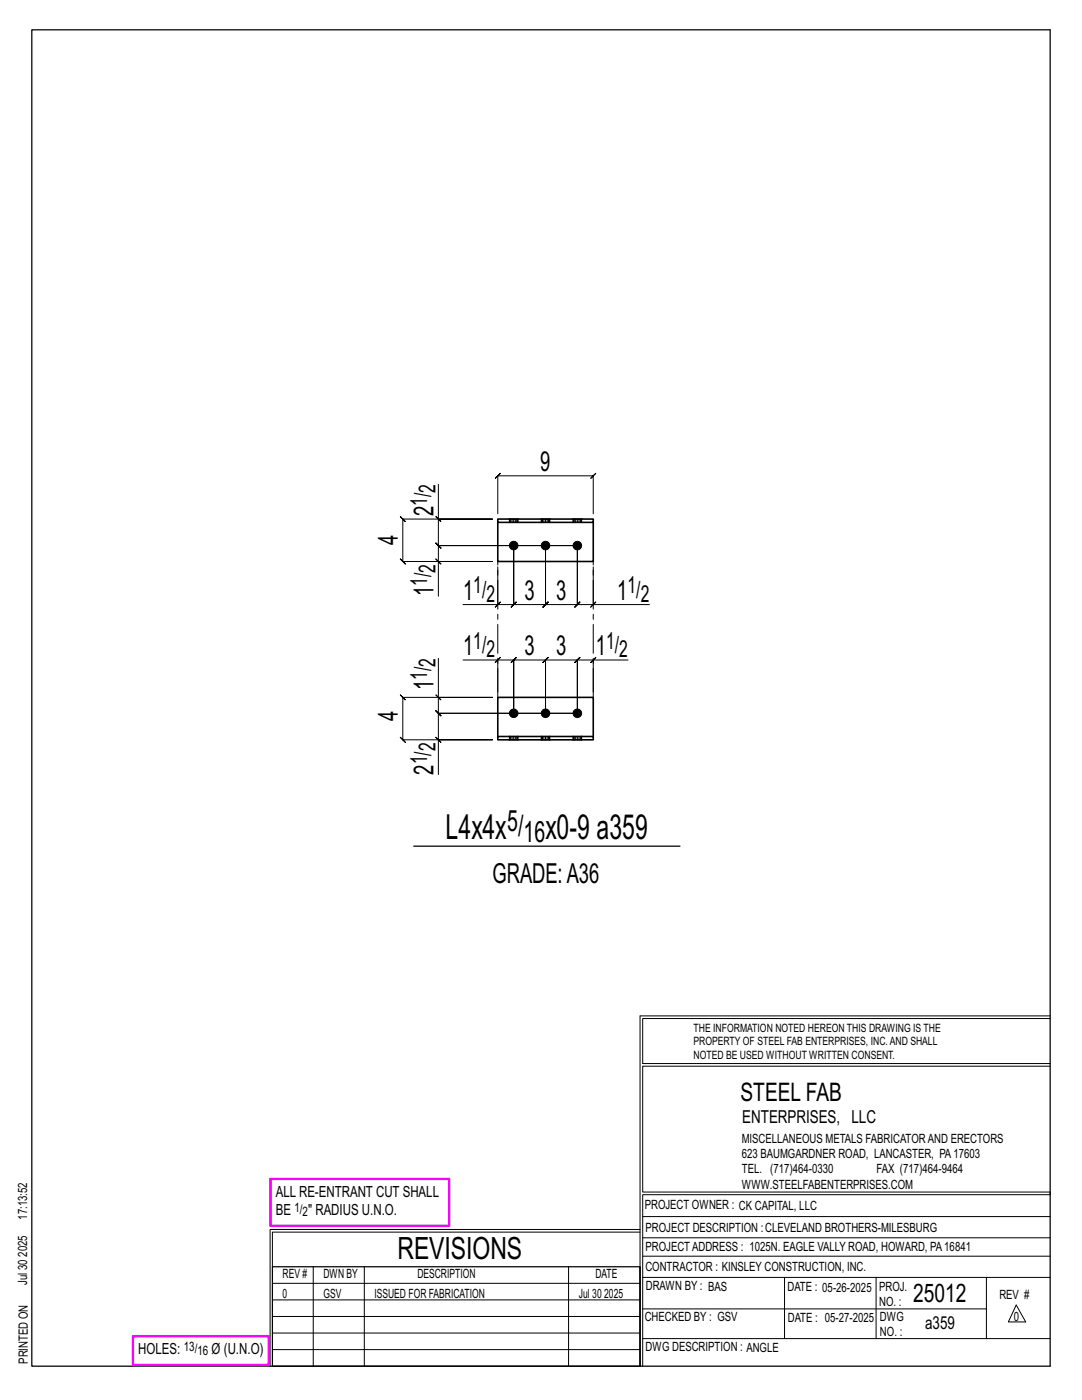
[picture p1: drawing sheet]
<svg xmlns="http://www.w3.org/2000/svg" width="216mm" height="279mm" viewBox="0 0 216 279" stroke-linecap="round" stroke-linejoin="round" font-family="sans-serif">
<g fill="none" stroke="#000" stroke-width=".2">
<path d="M87.5 96.7v6.9h10.8h-17.9l-.5-.5 1 1-.5-.5v8.5l-.5-.5 1 1-.5-.5h17.9h-10.8v6.9M87 111.6l1 1zM87 103.1l1 1zM87.5 103.6v5.3l-.5-.5 1 1-.5-.5h27.7M99.3 102.5v-7.5l-.5 .5 1-1-.5 .5h19.1l-.5 .5 1-1-.5 .5v7.5M99.3 113.1v7.6h-6.9M115.2 108.9v11.8l.5-.5-1 1 .5-.5h-6.3l.5-.5-1 1 .5-.5v-11.8v11.8l.5-.5-1 1 .5-.5h-6.4l.5-.5-1 1 .5-.5v-11.8v11.8l.5-.5-1 1 .5-.5h-3.2M115.2 108.9v11.8l-.5 .5 1-1-.5 .5h3.2M115.2 108.9h-27.7l-.5-.5 1 1-.5-.5v3.2M118.4 113.1v7.6h11.2M87 138.7l1 1zM87.5 131.4v7.8h10.8h-17.9l-.5-.5 1 1-.5-.5v8.4l-.5-.5 1 1-.5-.5h17.9h-10.8v7"/>
<path d="M87.5 139.2v3.2l-.5-.5 1 1-.5-.5h27.7M92.4 131.7h6.9v6.4M98.8 132.2l1-1zM99.3 120.7l.5-.5-1 1zM99.3 131.7h3.2l-.5 .5 1-1-.5 .5v10.7v-10.7l-.5 .5 1-1-.5 .5h6.4l-.5 .5 1-1-.5 .5v10.7v-10.7l-.5 .5 1-1-.5 .5h6.3l-.5 .5 1-1-.5 .5v10.7M118.4 131.7l.5-.5-1 1zM118.4 120.7l.5-.5-1 1zM118.4 131.7h-3.2l.5-.5-1 1 .5-.5v10.7M125.3 131.7h-6.9v6.4M87 147.1l1 1zM115.2 142.4h-27.7l-.5-.5 1 1-.5-.5v5.2M127.7 202.7v70"/>
<path d="M127.7 202.7h81.8M209.5 203.3h-81.3v9h81.3M209.5 212.8h-81.3v25.1h81.3v.5h-81.3v34.3M54.4 259.4h73.3M54.4 256.1h73.3M62.5 252.8v19.9M72.7 252.8v19.9M113.4 252.8v19.9M127.7 245.4h-73.8v27.3M127.7 245.9h-73.3v6.9M128.2 242.8h81.3M128.2 254.9h81.3"/>
<path d="M128.2 250.7h81.3M128.2 247h81.3M156.5 254.9v12.2M174.8 254.9v12.2M196.8 254.9v12.2M54.4 269.3h73.3M54.4 266h73.3M54.4 262.7h73.3M128.2 261.2h68.6M128.2 267.1h81.3M202.8 260.4l1.9 3.4h-3.5z"/>
</g>
<path d="M6.3 6h203.2v266.7h-203.2zM82.6 168.9h53.1M54.4 252.8h73.3v19.9h-73.3z" fill="none" stroke="#000" stroke-width=".25"/>
<path d="M54 235.3h35.6v9.3h-35.6zM26.5 266.7h27.1v5.7h-27.1z" fill="none" stroke="#f0f" stroke-width=".5"/>
<g fill="#000" stroke="#000" stroke-width=".2">
<circle cx="102.5" cy="108.9" r=".86"/>
<circle cx="108.9" cy="108.9" r=".86"/>
<circle cx="115.2" cy="108.9" r=".86"/>
<circle cx="102.5" cy="142.4" r=".86"/>
<circle cx="108.9" cy="142.4" r=".86"/>
<circle cx="115.2" cy="142.4" r=".86"/>
</g>
<g fill="none" stroke="#000" stroke-width=".32">
<path d="M99.3 103.6h19.1v.7h-19.1zM99.3 104.3v7.8h19.1v-7.8M101.6 103.6h.1M101.6 104.3h.1M103.4 103.6h.1M103.4 104.3h.1M108 103.6h.1M108 104.3h.1M109.7 103.6h.1M109.7 104.3h.1M114.3 103.6h.1M114.3 104.3h.1"/>
<path d="M116.1 103.6h.1M116.1 104.3h.1M99.3 147h19.1v.6h-19.1zM99.3 147v-7.8h19.1v7.8M101.6 147h.1M101.6 147.6v.1M103.4 147h.1M103.4 147.6v.1M108 147h.1M108 147.6v.1M109.7 147h.1M109.7 147.6v.1"/>
<path d="M114.3 147h.1M114.3 147.6v.1M116.1 147h.1M116.1 147.6v.1"/>
</g>
<g fill="none" stroke="#000" stroke-width=".2" stroke-dasharray="2 1.4">
<path d="M101.6 103.6v.7M101.6 103.6h.1M101.9 103.6h-.2l-.1 .7M102.2 103.6h-.3v.7h-.2M102.5 103.6h.3v.7h-.3zM102.5 103.6h-.3v.7h-.3M102.5 104.3h-.3M102.8 103.6h.3v.7h-.3M103.1 103.6h.2v.7h-.2M103.3 103.6h.1M103.4 104.3h-.1M103.4 104.3v-.7"/>
<path d="M108 103.6v.7M108 103.6h.1M108.2 103.6h-.1l-.1 .7M108.5 103.6h-.3v.7h-.1M108.9 103.6h.3v.7h-.3zM108.9 103.6h-.4v.7h-.3M108.9 104.3h-.4M109.2 103.6h.3v.7h-.3M109.5 103.6h.1v.7h-.1M109.6 103.6h.1M109.7 104.3h-.1M109.7 104.3v-.7"/>
<path d="M114.3 103.6v.7M114.3 103.6h.1M114.6 103.6h-.2l-.1 .7M114.9 103.6h-.3v.7h-.2M115.2 103.6h.3v.7h-.3zM115.2 103.6h-.3v.7h-.3M115.2 104.3h-.3M115.5 103.6h.3v.7h-.3M115.8 103.6h.2v.7h-.2M116 103.6h.1M116.1 104.3h-.1M116.1 104.3v-.7"/>
<path d="M101.6 147h.1M101.6 147v.6M101.7 147.7h-.1M101.9 147.7h-.2v-.7h.2M102.2 147h.3v.7h-.3zM102.2 147.7h-.3v-.7h.3M102.5 147.7h.3v-.7h.3M102.5 147h.3M102.8 147.7h.3v-.7h.2M103.1 147.7h.2l.1-.7M103.4 147.6v-.6M103.4 147.7h-.1"/>
<path d="M108 147h.1M108 147v.6M108.1 147.7h-.1M108.2 147.7h-.1v-.7h.1M108.5 147h.4v.7h-.4zM108.5 147.7h-.3v-.7h.3M108.9 147.7h.3v-.7h.3M108.9 147h.3M109.2 147.7h.3v-.7h.1M109.5 147.7h.1l.1-.7M109.7 147.6v-.6M109.7 147.7h-.1"/>
<path d="M114.3 147h.1M114.3 147v.6M114.4 147.7h-.1M114.6 147.7h-.2v-.7h.2M114.9 147h.3v.7h-.3zM114.9 147.7h-.3v-.7h.3M115.2 147.7h.3v-.7h.3M115.2 147h.3M115.5 147.7h.3v-.7h.2M115.8 147.7h.2l.1-.7M116.1 147.6v-.6M116.1 147.7h-.1"/>
</g>
<path d="M99.3 139.2v-27.1M118.4 139.2v-27.1" fill="none" stroke="#000" stroke-width=".2" stroke-dasharray="5.8 1 1 1"/>
<g font-size="6.9">
<text x="88.9" y="167.4">L4x4x</text>
<text x="108.8" y="167.4">x0-9 a359</text>
</g>
<text font-size="6.1" x="79.3" y="251.3">REVISIONS</text>
<g font-size="5.9">
<text x="101.2" y="165.9">5/</text>
<text x="104.5" y="167.9">16</text>
</g>
<g font-size="5.5">
<text x="107.8" y="94">9</text>
<text x="86.5" y="103.1" transform="rotate(-90 86.5 103.1)">2</text>
<text x="79.4" y="108.8" transform="rotate(-90 79.4 108.8)">4</text>
<text x="86.5" y="119" transform="rotate(-90 86.5 119)">1</text>
<text x="92.4" y="119.7">1</text>
<text x="104.7" y="119.7">3</text>
<text x="111" y="119.7">3</text>
<text x="123.2" y="119.7">1</text>
<text x="92.4" y="130.7">1</text>
<text x="104.7" y="130.7">3</text>
<text x="111" y="130.7">3</text>
<text x="118.9" y="130.7">1</text>
<text x="86.5" y="137.8" transform="rotate(-90 86.5 137.8)">1</text>
<text x="79.4" y="143.9" transform="rotate(-90 79.4 143.9)">4</text>
<text x="86.5" y="154.6" transform="rotate(-90 86.5 154.6)">2</text>
<text x="98.3" y="176.1">GRADE:A36</text>
</g>
<g font-size="5.1">
<text x="147.8" y="219.8">STEEL FAB</text>
<text x="182.2" y="259.9">25012</text>
</g>
<g font-size="4.7">
<text x="85.2" y="101" transform="rotate(-90 85.2 101)">1/</text>
<text x="86.9" y="98.4" transform="rotate(-90 86.9 98.4)">2</text>
<text x="85.2" y="116.9" transform="rotate(-90 85.2 116.9)">1/</text>
<text x="86.9" y="114.3" transform="rotate(-90 86.9 114.3)">2</text>
<text x="94.4" y="118.4">1/</text>
<text x="125.2" y="118.4">1/</text>
<text x="97.1" y="120.1">2</text>
<text x="127.8" y="120.1">2</text>
<text x="94.4" y="129.5">1/</text>
<text x="97.1" y="131.1">2</text>
<text x="121" y="129.5">1/</text>
<text x="123.6" y="131.1">2</text>
<text x="85.2" y="135.7" transform="rotate(-90 85.2 135.7)">1/</text>
<text x="86.9" y="133.1" transform="rotate(-90 86.9 133.1)">2</text>
<text x="86.9" y="149.9" transform="rotate(-90 86.9 149.9)">2</text>
<text x="85.2" y="152.5" transform="rotate(-90 85.2 152.5)">1/</text>
</g>
<g font-size="3.6">
<text x="148.1" y="224.1">ENTERPRISES, LLC</text>
<text x="184.6" y="265.2">a359</text>
</g>
<g font-size="3.1">
<text x="55" y="238.9">ALL RE-ENTRANT CUT SHALL</text>
<text x="55" y="242.5">BE</text>
<text x="61.5" y="242.5">&quot; RADIUS U.N.O.</text>
<text x="27.6" y="270.2">HOLES:</text>
<text x="42.2" y="270.2">Ø (U.N.O)</text>
</g>
<g font-size="2.6">
<text x="58.8" y="241.8">1/</text>
<text x="60.4" y="242.7">2</text>
<text x="36.7" y="269.6">13/</text>
<text x="39.4" y="270.5">16</text>
</g>
<g font-size="2.5">
<text x="148" y="231.2">623 BAUMGARDNER ROAD, LANCASTER, PA17603</text>
<text x="148" y="228.1">MISCELLANEOUS METALS FABRICATORAND ERECTORS</text>
<text x="148" y="237.2">WWW.STEELFABENTERPRISES.COM</text>
<text x="148" y="234.2">TEL. (717)464-0330</text>
<text x="174.9" y="234.2">FAX (717)464-9464</text>
<text x="5.4" y="243.4" transform="rotate(-90 5.4 243.4)">17:13:52</text>
<text x="128.7" y="241.3">PROJECT OWNER : CK CAPITAL, LLC</text>
<text x="128.8" y="246">PROJECT DESCRIPTION :CLEVELAND BROTHERS-MILESBURG</text>
<text x="5.4" y="250.8" transform="rotate(-90 5.4 250.8)">2025</text>
<text x="128.8" y="249.7">PROJECTADDRESS : 1025N. EAGLE VALLY ROAD, HOWARD, PA16841</text>
<text x="5.4" y="256.5" transform="rotate(-90 5.4 256.5)">Jul 30</text>
<text x="56.4" y="255">REV #</text>
<text x="64.5" y="255">DWN BY</text>
<text x="83.3" y="255">DESCRIPTION</text>
<text x="118.8" y="255">DATE</text>
<text x="128.8" y="253.7">CONTRACTOR : KINSLEY CONSTRUCTION, INC.</text>
<text x="128.9" y="257.5">DRAWN BY : BAS</text>
<text x="157.1" y="257.6">DATE : 05-26-2025</text>
<text x="175.4" y="257.7">PROJ.</text>
<text x="56.4" y="259">0</text>
<text x="64.5" y="259">GSV</text>
<text x="74.7" y="259">ISSUED FOR FABRICATION</text>
<text x="115.5" y="259">Jul 30</text>
<text x="120.6" y="259">2025</text>
<text x="128.6" y="263.7">CHECKED BY : GSV</text>
<text x="157.2" y="263.7">DATE : 05-27-2025</text>
<text x="175.4" y="260.7">NO. :</text>
<text x="175.6" y="263.7">DWG</text>
<text x="199.4" y="259.2">REV #</text>
<text x="202.3" y="263.7">0</text>
<text x="128.8" y="269.7">DWG DESCRIPTION : ANGLE</text>
<text x="175.6" y="266.7">NO. :</text>
<text x="5.5" y="272.2" transform="rotate(-90 5.5 272.2)">PRINTED ON</text>
</g>
<g font-size="2.3">
<text x="138.4" y="208.6">PROPERTY OF STEEL FAB ENTERPRISES, INC.AND SHALL</text>
<text x="138.4" y="205.9">THE INFORMATION NOTED HEREON THIS DRAWING IS THE</text>
<text x="138.4" y="211.3">NOTED BE USED WITHOUT WRITTEN CONSENT.</text>
</g>
</svg>
